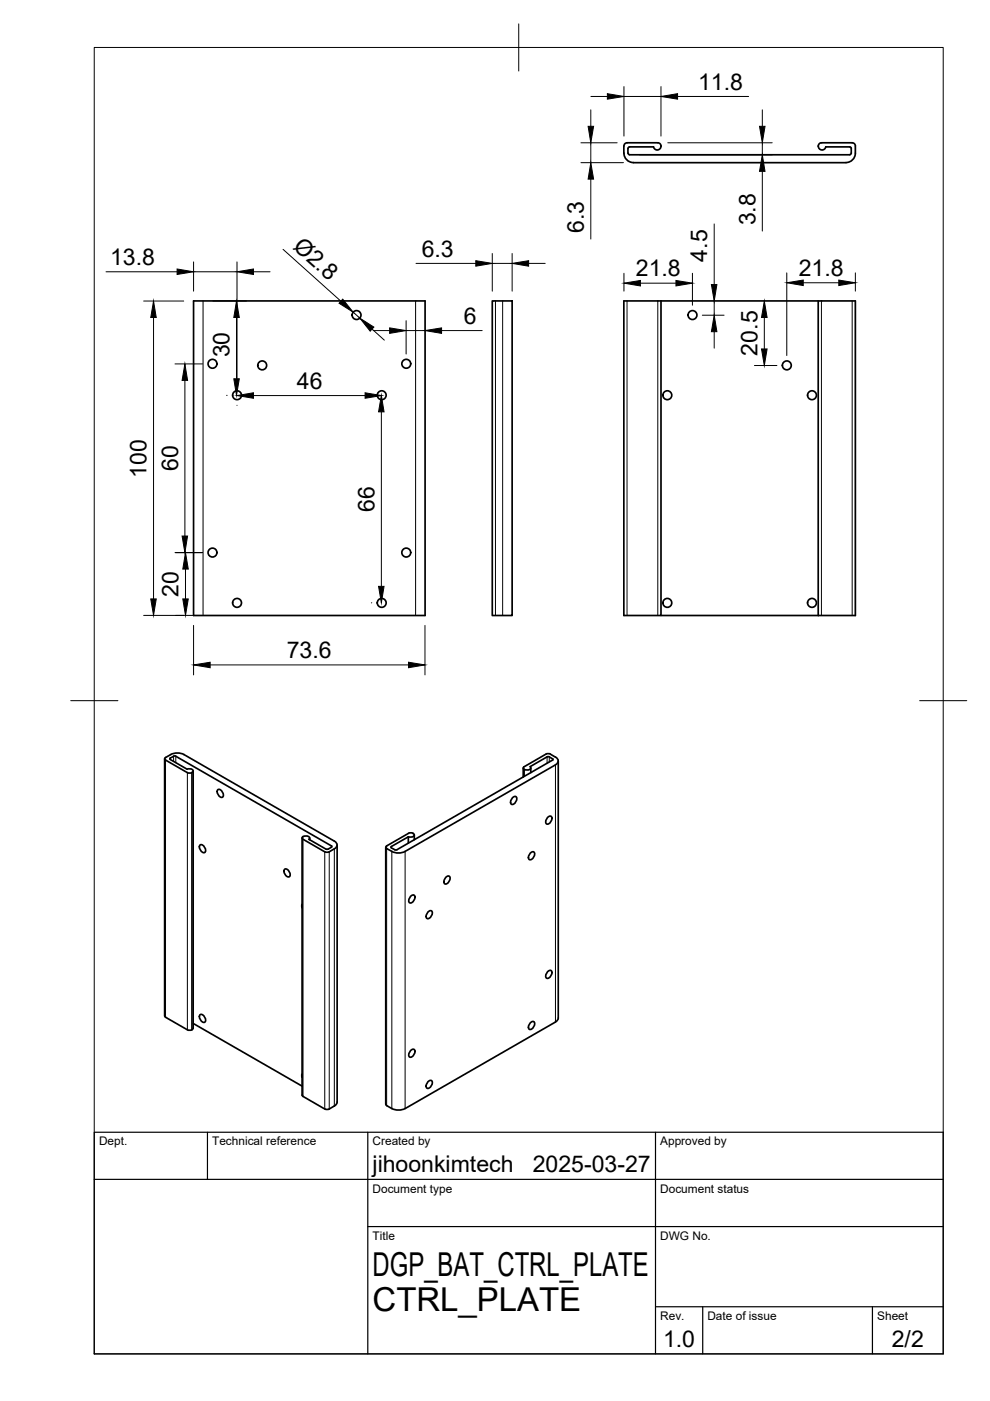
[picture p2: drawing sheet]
<svg xmlns="http://www.w3.org/2000/svg" width="210mm" height="297mm" viewBox="0 0 210 297" stroke-linecap="round" stroke-linejoin="round" font-family="sans-serif">
<!-- layer: Visible -->
<g fill="none" stroke="#000" stroke-width=".36">
<path d="M132.3 31v1.5M132.3 32.5a2 2 0 0 0 2 2M132.3 30.9a.67 .67 0 0 1 .6-.6h6.6a.78 .78 0 0 1 .6 .8 .78 .78 0 0 1-.7 .7 .78 .78 0 0 1-.8-.7M134.3 34.5h45M138.6 31.1h-5.1l-.4 .4 .1 1 .3 .3h46.7l.3-.3v-1l-.3-.4h-5.1M175.1 31.1a.78 .78 0 0 1-1.3 .5 .78 .78 0 0 1 .4-1.3h6.5a.67 .67 0 0 1 .7 .7 2.91 2.91 0 0 1-1 3.2l-1 .3M41 63.8h49.1v66.7h-49.1zM104.4 63.8h4.2v66.7h-4.2zM132.3 63.8h7.8v66.7h-7.8zM140.1 63.8h33.4M173.5 63.8h7.9v66.7h-7.9zM140.1 130.5h33.4"/>
<path d="M115.7 159.9l-4.6 2.7M115.8 159.9l.4-.1 .5 .1M116.7 159.9l1.1 .6M34.9 160.9v54.5M35.1 160.6a3.5 3.5 0 0 1 3.9-.6l31.9 18.3a.86 .86 0 0 1 .6 .9 .86 .86 0 0 1-.6 .8l-1.3 .7-.7-.1M35.1 161.1l4.6 2.7M35.1 160.6l-.2 .4 .2 .1M36.1 160.7v.3l3.6 2.1 .6-.1a.55 .55 0 0 1 .6 .6l-.2 .2M36.8 160.3l-.7 .4M36.8 160.3h.5l33 19.1M39.7 163.8l.5 .1 .5-.1M41 163.5l-.1 54.6-.4 .3-.8-.1-4.6-2.6"/>
<path d="M42.5 179.1a1.09 1.09 0 0 1 .9 1.7 1.09 1.09 0 0 1-.9-1.7zM46.2 167.4a1.09 1.09 0 0 1 1 1.6 1.09 1.09 0 0 1-1-1.6zM64.1 177.7v54.5l.1 .3M65.7 177.7v.3M70.3 179.3v.3l-1 .5-3.8-2.1 .2-.3a.87 .87 0 0 0-.8-.5 .87 .87 0 0 0-.8 .5l4.8 2.9M71.5 179.2l-.1 54.7a2.6 2.6 0 0 1-1.6 1.2l-.4 .1-.5-.1M81.8 179.6v54.5l.2 .3M82 179.3l-.2 .4a3.5 3.5 0 0 0 4.1 .8M83 179.5v.3M86.6 178.8v-1.4l-3.6 2.1M87.6 176.7l-.5-.1-.5 .1-4.6 2.7M87.6 176.7l.2 .2a.8 .8 0 0 1-1.2 .5"/>
<path d="M87.8 177v1M108.7 169.2l.2-.3h.5a1.09 1.09 0 0 1-1 1.6 .94 .94 0 0 1 .3-1.3zM110.9 162.8v1.9M111.1 163.1h.1M111.1 162.6l-.1 .3 .1 .2M112.5 162.8v1M116 160.5l-3.6 2 .1 .3a.92 .92 0 0 1-1.3 .3M116 160.5h.5l.8 .5-33.1 19.2h-.3l-.9-.4M116.1 173.3l.3-.2h.4a1.09 1.09 0 0 1-.9 1.6 .94 .94 0 0 1 .2-1.4zM117.8 160.5a.86 .86 0 0 1 .6 .8 .86 .86 0 0 1-.6 .8l-31.9 18.4M118.4 161.3l-.1 54.8-.5 .6-31.9 18.3M60.4 184.3a1.09 1.09 0 0 1 .9 1.6 1.09 1.09 0 0 1-.9-1.6z"/>
<path d="M64.1 191.7v.8M87.1 190l.2-.2h.5a1.09 1.09 0 0 1-.9 1.6 .94 .94 0 0 1 .2-1.4zM90.8 193.4l.2-.2 .5-.1a1.09 1.09 0 0 1-1 1.6 .94 .94 0 0 1 .3-1.3zM94.5 186l.3-.2h.4a1.09 1.09 0 0 1-.9 1.6 .94 .94 0 0 1 .2-1.4zM112.4 180.9l.3-.2 .5-.1a1.09 1.09 0 0 1-1 1.7 .94 .94 0 0 1 .2-1.4zM34.9 215.4l.2 .3M41 217l23.1 13.3M42.5 215.1a1.09 1.09 0 0 1 .9 1.6 1.09 1.09 0 0 1-.9-1.6zM112.4 216.9l.3-.2 .5-.1a1.09 1.09 0 0 1-1 1.6 .94 .94 0 0 1 .2-1.3zM116.1 206l.3-.2h.4a1.09 1.09 0 0 1-.9 1.6 .94 .94 0 0 1 .2-1.4zM64.1 227.7v.8M64.2 232.5l4.7 2.6"/>
<path d="M82 234.4a3.6 3.6 0 0 0 3.9 .6M87.1 222.7l.2-.2h.5a1.09 1.09 0 0 1-.9 1.6 .94 .94 0 0 1 .2-1.4zM90.8 229.4l.2-.3h.5a1.09 1.09 0 0 1-1 1.6 .94 .94 0 0 1 .3-1.3z"/>
<circle cx="45.1" cy="77.1" r=".94"/>
<circle cx="55.6" cy="77.5" r=".94"/>
<circle cx="75.6" cy="66.8" r=".94"/>
<circle cx="86.1" cy="77.1" r=".94"/>
<circle cx="146.8" cy="66.8" r=".94"/>
<circle cx="166.8" cy="77.5" r=".94"/>
<circle cx="50.3" cy="83.8" r=".94"/>
<circle cx="80.9" cy="83.8" r=".94"/>
<circle cx="141.5" cy="83.8" r=".94"/>
<circle cx="172.2" cy="83.8" r=".94"/>
<circle cx="45.1" cy="117.2" r=".94"/>
<circle cx="86.1" cy="117.2" r=".94"/>
<circle cx="50.3" cy="127.8" r=".94"/>
<circle cx="80.9" cy="127.8" r=".94"/>
<circle cx="141.5" cy="127.8" r=".94"/>
<circle cx="172.2" cy="127.8" r=".94"/>
</g>
<!-- layer: Visible Narrow -->
<g fill="none" stroke="#000" stroke-width=".21">
<path d="M43.1 63.8v66.7M88.1 63.8v66.7M105.1 63.8v66.7M106.6 63.8v66.7M132.9 63.8v66.7M139.5 63.8v66.7M174.2 63.8v66.7M180.7 63.8v66.7M35.1 161.1v54.6M36.1 160.7v.3M36.8 160.3v1.1M37.3 160.3v1.4"/>
<path d="M39.7 163.8v54.5M40.7 163.8v54.5M64.2 177.9v54.6M70.3 179.4v.2M70.9 180v54.5M82 179.9v54.5M83 179.5v.3M111.1 163.1v1.5M111.2 163.1v1.5M116 160.5v1.3M116.5 160.5v1.1M117.2 160.9v.2"/>
<path d="M117.8 162.2v54.5M68.9 180.6v54.5M69.8 180.6v54.5M83.1 180.5v54.5M85.9 180.5v54.5"/>
</g>
<!-- layer: BORDER -->
<path d="M20 10.1h180v276.9h-180zM110 5.1v10M15 148.6h10M195 148.6h10" fill="none" stroke="#000" stroke-width=".21"/>
<!-- layer: TITLEBLOCK -->
<path d="M20 240.1h180v46.9h-180zM20 250h180M44 240.1v9.9M78 240.1v46.9M139 240.1v46.9M78 260.1h122M139 277.1h61M149 277.1v9.9M185 277.1v9.9" fill="none" stroke="#000" stroke-width=".25"/>
<!-- layer: FD_Dimensions -->
<g fill="none" stroke="#000" stroke-width=".21">
<path d="M132.3 18.4v10.5M140.1 18.4v10.5M123.2 30.3h7.7M123.2 34.5h9M125.3 23.3v3.5M125.3 30.3v4.2M125.3 38v12.7M125.3 20.5h3.5M132.3 20.5h7.8M135.6 32.8h28.1M141.6 30.3h22.1M143.7 20.5h15"/>
<path d="M161.6 23.3v3.5M161.6 30.3v2.5M161.6 36.3v12.7M22.5 57.6h15M41 55.5v6.2M41 57.6h9.2M50.2 55.5v26.2M53.7 57.6h3.6M60 52.9l12.3 11M88.2 55.8h12.7M104.4 53.7v8M104.4 55.8h4.2"/>
<path d="M108.6 53.7v8M112.1 55.8h3.5M132.3 57.9v3.8M146.8 57.9v6.8M151.4 47.5v12.8M166.8 57.9v17.5M170.3 60h7.5M181.4 57.9v3.8M30.5 63.8h8.4M32.6 67.3v59.7M37.1 77.2h5.8M45.1 63.8h7.1"/>
<path d="M50.1 67.3v13M74.9 66.2l1.4 1.2M78.9 69.8l2.6 2.3M79.1 70.1h3.5M86.1 68v7.1M86.1 70.1h4M93.6 70.1h8.6M135.8 60h7.5M148.9 66.8h4.6M151.4 63.8v3M151.4 70.3v3.5M160 77.5h4.7"/>
<path d="M162.1 67.3v6.7M39.2 80.7v33M48 83.8h.2M50.2 85.9v.1M53.7 83.9h23.7M78.7 83.8h.1M80.9 87.3v37M80.9 85.9v.1M37.1 117.2h5.8M30.5 130.5h10.5M39.3 120.7v6.3M41 132.6v10.5"/>
<path d="M78.7 127.8h.1M90.1 132.6v10.5M44.6 141h42"/>
</g>
<g fill="#000" stroke="#000" stroke-width=".21">
<path d="M128.8 19.9l3.5 .6-3.5 .5zM140.1 20.5l3.6-.6v1.1zM124.7 26.8h1.2l-.6 3.5zM125.3 34.5l.6 3.5h-1.2zM161 26.8h1.2l-.6 3.5zM161.6 32.8l.6 3.5h-1.2zM37.5 57l3.5 .6-3.5 .6zM50.2 57.6l3.5-.6v1.2zM100.9 55.3l3.5 .5-3.5 .6zM108.6 55.8l3.5-.5v1.1zM132.3 60l3.5-.5v1.1zM143.3 59.5l3.5 .5-3.5 .6z"/>
<path d="M166.8 60l3.5-.6v1.1zM177.8 59.4l3.6 .6-3.6 .5zM32.6 63.8l.5 3.5h-1.1zM50.1 63.8l.6 3.5h-1.1zM72.7 63.4l2.2 2.8-3-1.9zM76.3 67.4l3 1.9-.8 .9zM82.6 69.5l3.5 .6-3.5 .6zM90.1 70.1l3.5-.6v1.2zM151.4 66.8l.6 3.5h-1.2zM150.8 60.3h1.2l-.6 3.5zM161.5 74h1.1l-.5 3.5zM162.1 63.8l.5 3.5h-1.1z"/>
<path d="M39.2 77.2l.6 3.5h-1.2zM49.6 80.3h1.1l-.6 3.5zM50.2 83.9l3.5-.6v1.1zM77.4 83.3l3.5 .6-3.5 .5zM80.9 83.8l.5 3.5h-1.1zM38.6 113.7h1.2l-.6 3.5zM32 127h1.1l-.5 3.5zM39.3 117.2l.6 3.5h-1.1zM38.8 127h1.1l-.6 3.5zM80.3 124.3h1.1l-.5 3.5zM41 141l3.6-.6v1.2zM86.6 140.4l3.5 .6-3.5 .6z"/>
</g>
<g font-size="7">
<text x="79" y="270.6">DGP_BAT_CTRL_PLATE</text>
<text x="79" y="278.1">CTRL_PLATE</text>
</g>
<g font-size="4.9">
<text x="148" y="19">11.8</text>
<text x="160.2" y="47.8" transform="rotate(-90 160.2 47.8)">3.8</text>
<text x="61.9" y="52.5" transform="rotate(42 61.9 52.5)">Ø2.8</text>
<text x="123.8" y="49.5" transform="rotate(-90 123.8 49.5)">6.3</text>
<text x="23.3" y="56.2">13.8</text>
<text x="89.4" y="54.4">6.3</text>
<text x="134.8" y="58.6">21.8</text>
<text x="150" y="55.5" transform="rotate(-90 150 55.5)">4.5</text>
<text x="169.4" y="58.5">21.8</text>
<text x="98.3" y="68.6">6</text>
<text x="48.7" y="75.8" transform="rotate(-90 48.7 75.8)">30</text>
<text x="160.6" y="75.4" transform="rotate(-90 160.6 75.4)">20.5</text>
<text x="62.9" y="82.4">46</text>
<text x="31.1" y="101.4" transform="rotate(-90 31.1 101.4)">100</text>
<text x="37.7" y="99.9" transform="rotate(-90 37.7 99.9)">60</text>
<text x="79.4" y="108.5" transform="rotate(-90 79.4 108.5)">66</text>
<text x="37.9" y="126.5" transform="rotate(-90 37.9 126.5)">20</text>
<text x="60.8" y="139.5">73.6</text>
<text x="79" y="248.5">jihoonkimtech</text>
<text x="113" y="248.5">2025-03-27</text>
<text x="140.6" y="285.7">1.0</text>
<text x="189.1" y="285.7">2/2</text>
</g>
<g font-size="2.5">
<text x="21" y="242.9">Dept.</text>
<text x="45" y="242.9">Technical reference</text>
<text x="79" y="242.9">Created by</text>
<text x="140" y="242.9">Approved by</text>
<text x="79" y="252.8">Document type</text>
<text x="140" y="252.8">Document status</text>
<text x="79" y="262.9">Title</text>
<text x="140" y="262.9">DWG No.</text>
<text x="140" y="279.9">Rev.</text>
<text x="150" y="279.9">Date of issue</text>
<text x="186" y="279.9">Sheet</text>
</g>
</svg>
